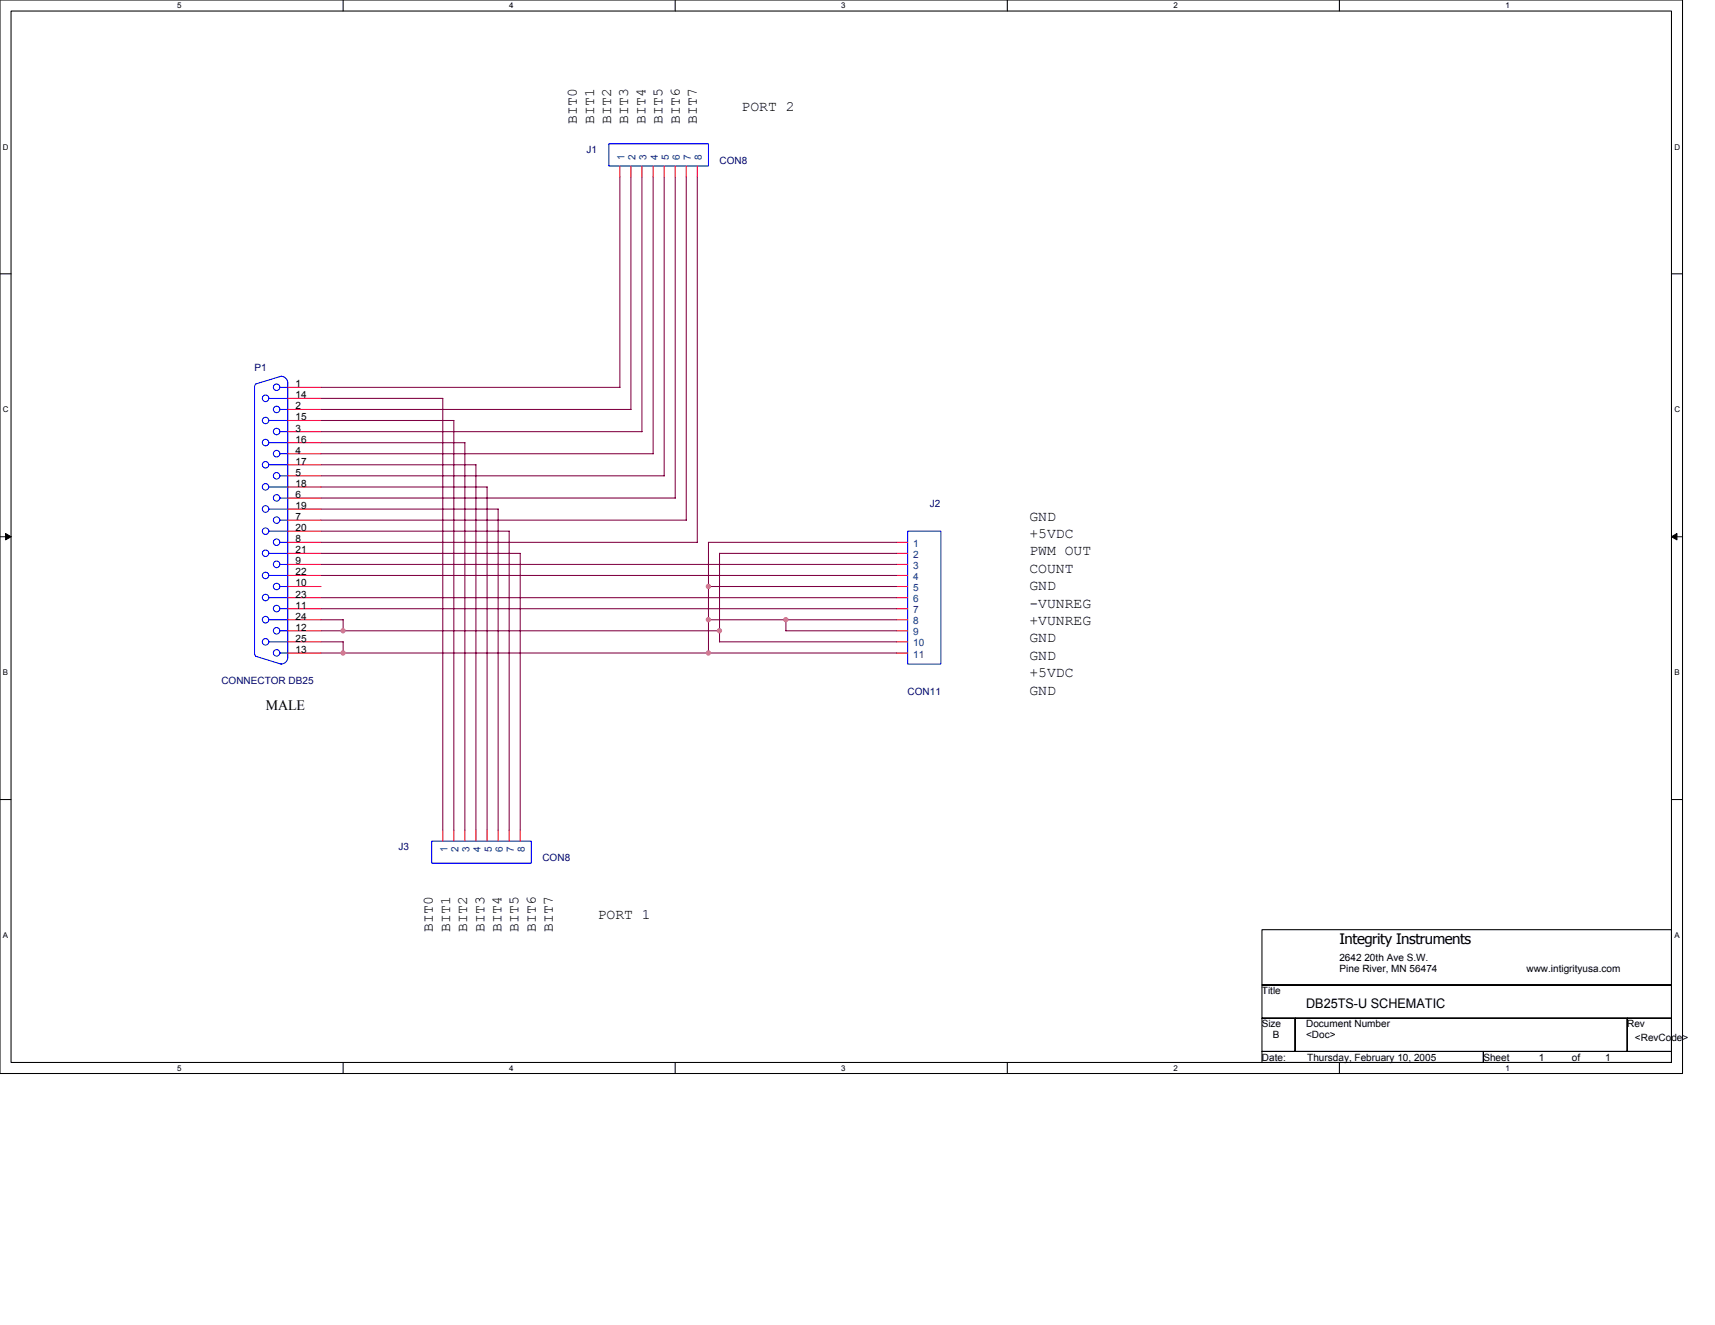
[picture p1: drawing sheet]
<svg xmlns="http://www.w3.org/2000/svg" width="279mm" height="216mm" viewBox="0 0 279 216" stroke-linecap="round" stroke-linejoin="round" font-family="sans-serif">
<path d="M0 0h274.1v174.9h-274.1zM1.8 1.8h270.5v171.3h-270.5z" fill="none" stroke="#000" stroke-width=".17"/>
<g fill="#fff">
<path d="M28.9 .2h.7v1.4h-.7z"/>
<path d="M28.9 173.3h.7v1.5h-.7z"/>
</g>
<path d="M55.9 0v1.8M55.9 173.1v1.8" fill="none" stroke="#000" stroke-width=".17"/>
<g fill="#fff">
<path d="M83 .2h.7v1.4h-.7z"/>
<path d="M83 173.3h.7v1.5h-.7z"/>
</g>
<path d="M110 0v1.8M110 173.1v1.8" fill="none" stroke="#000" stroke-width=".17"/>
<g fill="#fff">
<path d="M137.1 .2h.7v1.4h-.7z"/>
<path d="M137.1 173.3h.7v1.5h-.7z"/>
</g>
<path d="M164.1 0v1.8M164.1 173.1v1.8" fill="none" stroke="#000" stroke-width=".17"/>
<g fill="#fff">
<path d="M191.2 .2h.7v1.4h-.7z"/>
<path d="M191.2 173.3h.7v1.5h-.7z"/>
</g>
<path d="M218.2 0v1.8M218.2 173.1v1.8" fill="none" stroke="#000" stroke-width=".17"/>
<g fill="#fff">
<path d="M245.3 .2h.7v1.4h-.7z"/>
<path d="M245.3 173.3h.7v1.5h-.7z"/>
<path d="M.5 23.2h.9v1.4h-.9z"/>
<path d="M272.8 23.2h.9v1.4h-.9z"/>
<path d="M.5 66h.9v1.5h-.9z"/>
<path d="M272.8 66h.9v1.5h-.9z"/>
</g>
<path d="M0 44.6h1.8M272.3 44.6h1.8" fill="none" stroke="#000" stroke-width=".17"/>
<g fill="#fff">
<path d="M.5 108.9h.8v1.4h-.8z"/>
<path d="M272.8 108.9h.8v1.4h-.8z"/>
</g>
<path d="M0 87.5h1.8M272.3 87.5h1.8" fill="none" stroke="#000" stroke-width=".17"/>
<path d="M.9 86.9l.9 .6-.9 .5zM272.3 87.5l.9-.6v1.1z" fill="#000" stroke="#000" stroke-width=".16"/>
<g fill="#fff">
<path d="M.5 151.7h.8v1.4h-.8z"/>
<path d="M272.8 151.7h.8v1.4h-.8z"/>
</g>
<path d="M0 130.3h1.8M272.3 130.3h1.8M205.6 151.5h66.7v9h-66.7zM205.6 160.5h66.7v5.4h-66.7zM205.6 165.9h5.4v5.4h-5.4zM205.6 171.3h36.1v1.8h-36.1zM211 165.9h54.1v5.4h-54.1zM241.7 171.3h30.6v1.8h-30.6zM265.1 165.9h7.2v5.4h-7.2z" fill="none" stroke="#000" stroke-width=".17"/>
<g fill="none" stroke="#00f" stroke-width=".17">
<path d="M99.2 23.4h16.2v3.7h-16.2zM41.5 63.1v43.3M41.7 62.6l-.2 .5M43.8 79.4h3.1M43.8 75.7h3.1M43.8 72.1h3.1M43.8 68.5h3.1M43.8 64.9h3.1M45.6 77.5h1.3M45.6 73.9h1.3M45.6 70.3h1.3M45.6 66.7h1.3"/>
<path d="M45.6 63.1h1.3M45.8 61.3a1.08 1.08 0 0 1 1.1 1.1v44.7a1.08 1.08 0 0 1-1.1 1.1M45.8 61.3l-4.1 1.3M43.8 97.4h3.1M43.8 93.8h3.1M43.8 90.2h3.1M43.8 86.6h3.1M43.8 83h3.1M45.6 99.2h1.3M45.6 95.6h1.3M45.6 92h1.3M45.6 88.4h1.3"/>
<path d="M45.6 84.8h1.3M45.6 81.2h1.3M147.9 86.6h5.4v21.6h-5.4zM41.5 106.4l.2 .5M41.7 106.9l4.1 1.3M43.8 104.6h3.1M43.8 101h3.1M45.6 106.4h1.3M45.6 102.8h1.3M70.3 137.1h16.3v3.6h-16.3z"/>
<circle cx="43.3" cy="64.9" r=".53"/>
<circle cx="43.3" cy="75.7" r=".53"/>
<circle cx="43.3" cy="79.3" r=".53"/>
<circle cx="43.3" cy="72.1" r=".53"/>
<circle cx="43.3" cy="68.5" r=".53"/>
<circle cx="45.1" cy="73.9" r=".53"/>
<circle cx="45.1" cy="70.3" r=".53"/>
<circle cx="45.1" cy="66.7" r=".53"/>
<circle cx="45.1" cy="77.5" r=".53"/>
<circle cx="45.1" cy="63.1" r=".53"/>
<circle cx="43.3" cy="82.9" r=".53"/>
<circle cx="43.3" cy="90.1" r=".53"/>
<circle cx="43.3" cy="93.8" r=".53"/>
<circle cx="43.3" cy="86.5" r=".53"/>
<circle cx="43.3" cy="97.4" r=".53"/>
<circle cx="45.1" cy="92" r=".53"/>
<circle cx="45.1" cy="84.7" r=".53"/>
<circle cx="45.1" cy="95.6" r=".53"/>
<circle cx="45.1" cy="81.1" r=".53"/>
<circle cx="45.1" cy="88.3" r=".53"/>
<circle cx="45.1" cy="99.2" r=".53"/>
<circle cx="43.3" cy="101" r=".53"/>
<circle cx="43.3" cy="104.6" r=".53"/>
<circle cx="45.1" cy="102.8" r=".53"/>
<circle cx="45.1" cy="106.4" r=".53"/>
</g>
<g fill="none" stroke="#f00" stroke-width=".17">
<path d="M101 27.1v1.8M102.8 27.1v1.8M104.6 27.1v1.8M106.4 27.1v1.8M108.2 27.1v1.8M110 27.1v1.8M111.8 27.1v1.8M113.6 27.1v1.8M46.9 79.4h5.4M46.9 77.5h5.4M46.9 75.7h5.4M46.9 73.9h5.4"/>
<path d="M46.9 72.1h5.4M46.9 70.3h5.4M46.9 68.5h5.4M46.9 66.7h5.4M46.9 64.9h5.4M46.9 63.1h5.4M46.9 88.4h5.4M46.9 90.2h5.4M46.9 92h5.4M46.9 93.8h5.4M46.9 95.6h5.4M46.9 97.4h5.4"/>
<path d="M46.9 99.2h5.4M46.9 86.6h5.4M46.9 84.8h5.4M46.9 83h5.4M46.9 81.2h5.4M146.1 88.4h1.8M146.1 90.2h1.8M146.1 92h1.8M146.1 93.8h1.8M146.1 95.6h1.8M146.1 97.4h1.8M146.1 99.2h1.8"/>
<path d="M46.9 101h5.4M46.9 102.8h5.4M46.9 104.6h5.4M46.9 106.4h5.4M146.1 101h1.8M146.1 102.8h1.8M146.1 104.6h1.8M146.1 106.4h1.8M72.1 135.3v1.8M73.9 135.3v1.8M75.7 135.3v1.8M77.5 135.3v1.8"/>
<path d="M79.4 135.3v1.8M81.2 135.3v1.8M83 135.3v1.8M84.8 135.3v1.8"/>
</g>
<g fill="none" stroke="#800040" stroke-width=".17">
<path d="M101 28.9v34.2M102.8 28.9v37.8M104.6 28.9v41.4h-52.3M106.4 28.9v45.1M108.2 28.9v48.6h-55.9M110 28.9v52.3h-57.7M111.8 28.9v55.9M113.6 28.9v59.5M52.3 63.1h48.7M52.3 66.7h50.5M52.3 73.9h54.1M52.3 64.9h19.9"/>
<path d="M52.3 68.5h21.7M52.3 72.1h23.5M52.3 75.7h25.3l-.1 59.6M52.3 79.4h27.1M72.1 64.9v70.4M73.9 68.5v66.8M75.7 72.1v63.2M79.4 79.4v55.9M52.3 84.8h59.5M52.3 88.4h61.3M52.3 83h28.9v52.3M52.3 86.6h30.7v48.7"/>
<path d="M52.3 90.2h32.5v45.1M52.3 92h93.8M52.3 93.8h93.8M52.3 99.2h93.8M52.3 97.4h93.8M115.4 88.4h30.7M115.4 95.6h30.7M115.4 88.4v18M117.2 90.2h28.9M117.2 90.1v14.5h28.9M52.3 106.4h93.8M52.3 102.8h64.9"/>
<path d="M52.3 104.6h3.6v1.8M52.3 101h3.6v1.8M115.4 101h30.7M128 102.8h18.1M128 101v1.8"/>
</g>
<g fill="#f0f" stroke="#f0f" stroke-width=".17">
<circle cx="55.9" cy="106.4" r=".35"/>
<circle cx="115.4" cy="106.4" r=".35"/>
<circle cx="55.9" cy="102.8" r=".35"/>
<circle cx="117.2" cy="102.8" r=".35"/>
<circle cx="115.4" cy="95.6" r=".35"/>
<circle cx="115.4" cy="101" r=".35"/>
<circle cx="128" cy="101" r=".35"/>
</g>
<g font-size="2.3">
<text x="94" y="20.2" transform="rotate(-90 94 20.2)">BIT0</text>
<text x="96.8" y="20.2" transform="rotate(-90 96.8 20.2)">BIT1</text>
<text x="99.6" y="20.2" transform="rotate(-90 99.6 20.2)">BIT2</text>
<text x="102.4" y="20.2" transform="rotate(-90 102.4 20.2)">BIT3</text>
<text x="105.2" y="20.2" transform="rotate(-90 105.2 20.2)">BIT4</text>
<text x="108" y="20.2" transform="rotate(-90 108 20.2)">BIT5</text>
<text x="110.7" y="20.2" transform="rotate(-90 110.7 20.2)">BIT6</text>
<text x="113.5" y="20.2" transform="rotate(-90 113.5 20.2)">BIT7</text>
<text x="120.8" y="18.1">PORT 2</text>
<text x="167.7" y="84.8">GND</text>
<text x="167.7" y="87.7">+5VDC</text>
<text x="167.7" y="90.5">PWM OUT</text>
<text x="167.7" y="93.3">COUNT</text>
<text x="167.7" y="96.2">GND</text>
<text x="167.7" y="99">-VUNREG</text>
<text x="167.7" y="101.8">+VUNREG</text>
<text x="167.7" y="104.7">GND</text>
<text x="167.7" y="107.5">GND</text>
<text x="167.7" y="110.3">+5VDC</text>
<text x="167.7" y="113.2">GND</text>
<text x="43.3" y="115.7">MALE</text>
<text x="97.4" y="149.7">PORT 1</text>
<text x="70.5" y="151.9" transform="rotate(-90 70.5 151.9)">BIT0</text>
<text x="73.3" y="151.9" transform="rotate(-90 73.3 151.9)">BIT1</text>
<text x="76.1" y="151.9" transform="rotate(-90 76.1 151.9)">BIT2</text>
<text x="78.9" y="151.9" transform="rotate(-90 78.9 151.9)">BIT3</text>
<text x="81.7" y="151.9" transform="rotate(-90 81.7 151.9)">BIT4</text>
<text x="84.5" y="151.9" transform="rotate(-90 84.5 151.9)">BIT5</text>
<text x="87.3" y="151.9" transform="rotate(-90 87.3 151.9)">BIT6</text>
<text x="90.1" y="151.9" transform="rotate(-90 90.1 151.9)">BIT7</text>
<text x="218.2" y="153.8">Integrity Instruments</text>
</g>
<text font-size="2.2" x="212.8" y="164.3">DB25TS-U SCHEMATIC</text>
<g font-size="1.6" fill="#000080">
<text x="95.6" y="24.9">J1</text>
<text x="117.2" y="26.7">CON8</text>
<text x="41.5" y="60.5">P1</text>
<text x="151.5" y="82.6">J2</text>
<text x="36.1" y="111.5">CONNECTOR DB25</text>
<text x="147.9" y="113.3">CON11</text>
<text x="64.9" y="138.5">J3</text>
<text x="88.4" y="140.3">CON8</text>
</g>
<g font-size="1.6" fill="#004080">
<text x="101.7" y="26.1" transform="rotate(-90 101.7 26.1)">1</text>
<text x="103.5" y="26.1" transform="rotate(-90 103.5 26.1)">2</text>
<text x="105.3" y="26.1" transform="rotate(-90 105.3 26.1)">3</text>
<text x="107.2" y="26.1" transform="rotate(-90 107.2 26.1)">4</text>
<text x="109" y="26.1" transform="rotate(-90 109 26.1)">5</text>
<text x="110.8" y="26.1" transform="rotate(-90 110.8 26.1)">6</text>
<text x="112.6" y="26.1" transform="rotate(-90 112.6 26.1)">7</text>
<text x="114.4" y="26.1" transform="rotate(-90 114.4 26.1)">8</text>
<text x="148.8" y="89.1">1</text>
<text x="148.8" y="90.9">2</text>
<text x="148.8" y="92.7">3</text>
<text x="148.8" y="94.5">4</text>
<text x="148.8" y="96.3">5</text>
<text x="148.8" y="98.1">6</text>
<text x="148.8" y="99.9">7</text>
<text x="148.8" y="101.7">8</text>
<text x="148.8" y="103.5">9</text>
<text x="148.8" y="105.3">10</text>
<text x="148.8" y="107.1">11</text>
<text x="72.9" y="138.9" transform="rotate(-90 72.9 138.9)">1</text>
<text x="74.7" y="138.9" transform="rotate(-90 74.7 138.9)">2</text>
<text x="76.5" y="138.9" transform="rotate(-90 76.5 138.9)">3</text>
<text x="78.3" y="138.9" transform="rotate(-90 78.3 138.9)">4</text>
<text x="80.1" y="138.9" transform="rotate(-90 80.1 138.9)">5</text>
<text x="81.9" y="138.9" transform="rotate(-90 81.9 138.9)">6</text>
<text x="83.7" y="138.9" transform="rotate(-90 83.7 138.9)">7</text>
<text x="85.5" y="138.9" transform="rotate(-90 85.5 138.9)">8</text>
</g>
<g font-size="1.6">
<text x="48.2" y="64.9">14</text>
<text x="48.2" y="63.1">1</text>
<text x="48.2" y="70.3">3</text>
<text x="48.2" y="68.5">15</text>
<text x="48.2" y="66.7">2</text>
<text x="48.2" y="77.5">5</text>
<text x="48.2" y="75.7">17</text>
<text x="48.2" y="73.9">4</text>
<text x="48.2" y="72.1">16</text>
<text x="48.2" y="82.9">19</text>
<text x="48.2" y="81.1">6</text>
<text x="48.2" y="79.3">18</text>
<text x="48.2" y="88.3">8</text>
<text x="48.2" y="86.5">20</text>
<text x="48.2" y="84.7">7</text>
<text x="48.2" y="95.5">10</text>
<text x="48.2" y="93.7">22</text>
<text x="48.2" y="91.9">9</text>
<text x="48.2" y="90.1">21</text>
<text x="48.2" y="101">24</text>
<text x="48.2" y="99.2">11</text>
<text x="48.2" y="97.4">23</text>
<text x="48.2" y="106.4">13</text>
<text x="48.2" y="104.6">25</text>
<text x="48.2" y="102.8">12</text>
<text x="205.6" y="162">Title</text>
<text x="218.2" y="156.6">2642 20th Ave S.W.</text>
<text x="218.2" y="158.4">Pine River, MN 56474</text>
<text x="248.7" y="158.4">www.intigrityusa.com</text>
<text x="205.6" y="167.4">Size</text>
<text x="212.8" y="167.4">Document Number</text>
<text x="265.1" y="167.4">Rev</text>
<text x="205.6" y="172.8">Date:</text>
<text x="207.4" y="169.2">B</text>
<text x="212.8" y="169.2">&lt;Doc&gt;</text>
<text x="213" y="172.8">Thursday, February 10, 2005</text>
<text x="241.7" y="172.8">Sheet</text>
<text x="250.7" y="172.8">1</text>
<text x="256.1" y="172.8">of</text>
<text x="261.5" y="172.8">1</text>
<text x="266.4" y="169.5">&lt;RevCode&gt;</text>
</g>
<g font-size="1.3">
<text x="28.9" y="1.4">5</text>
<text x="83" y="1.4">4</text>
<text x="137.1" y="1.4">3</text>
<text x="191.2" y="1.4">2</text>
<text x="245.3" y="1.4">1</text>
<text x=".5" y="24.4">D</text>
<text x="272.8" y="24.4">D</text>
<text x=".5" y="67.2">C</text>
<text x="272.8" y="67.2">C</text>
<text x=".5" y="110">B</text>
<text x="272.8" y="110">B</text>
<text x=".5" y="152.8">A</text>
<text x="272.8" y="152.8">A</text>
<text x="28.9" y="174.5">5</text>
<text x="83" y="174.5">4</text>
<text x="137.1" y="174.5">3</text>
<text x="191.2" y="174.5">2</text>
<text x="245.3" y="174.5">1</text>
</g>
</svg>
